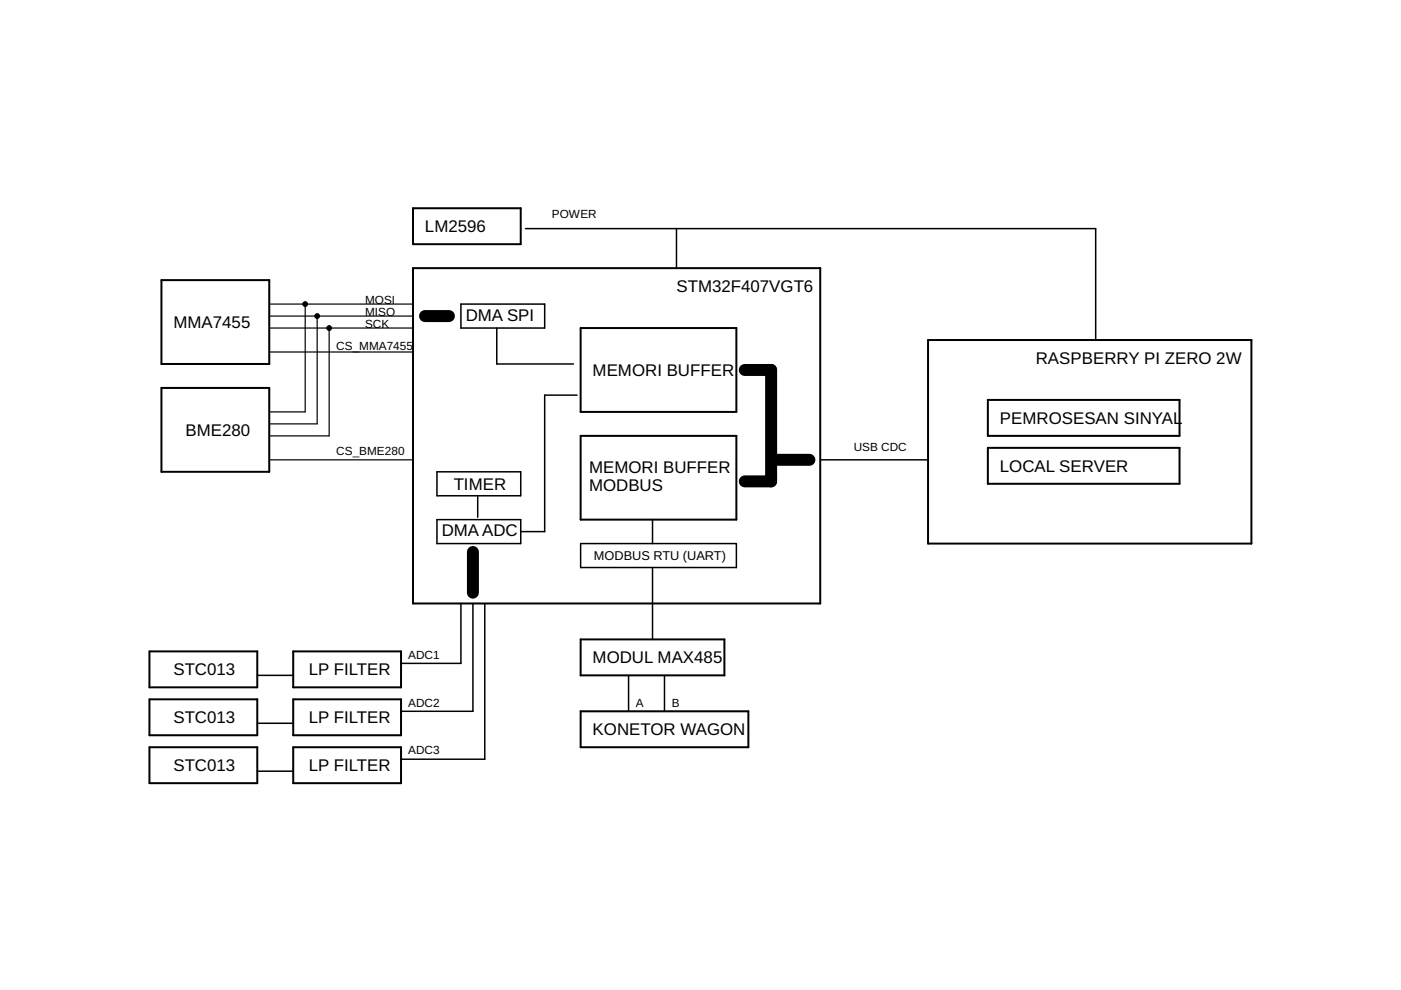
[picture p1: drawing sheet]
<svg xmlns="http://www.w3.org/2000/svg" width="297mm" height="210mm" viewBox="0 0 297 210" stroke-linecap="round" stroke-linejoin="round" font-family="sans-serif">
<g fill="none" stroke="#000" stroke-width=".42">
<path d="M34.2 59.4h22.9v17.8h-22.9zM87.6 44.2h22.8v7.6h-22.8zM87.6 56.9h86.3v71.1h-86.3zM123.1 69.6h33v17.7h-33zM196.8 72.1h68.5v43.2h-68.5zM34.2 82.3h22.9v17.7h-22.9zM123.1 92.4h33v17.8h-33zM209.4 84.8h40.7v7.6h-40.7zM209.4 95h40.7v7.6h-40.7zM31.7 138.1h22.8v7.6h-22.8zM62.2 138.1h22.8v7.6h-22.8zM123.1 135.6h30.5v7.6h-30.5z"/>
<path d="M31.7 148.3h22.8v7.6h-22.8zM31.7 158.4h22.8v7.7h-22.8zM62.2 148.3h22.8v7.6h-22.8zM62.2 158.4h22.8v7.7h-22.8zM123.1 150.8h35.6v7.6h-35.6z"/>
</g>
<g fill="none" stroke="#000" stroke-width=".32">
<path d="M111.4 48.5h120.9v23.6M143.4 48.5v8.4M97.7 64.5h17.8v5.1h-17.8zM105.3 69.6v7.6h16.3M122.3 83.8h-6.8v28.9h-5.1M173.9 97.5h22.9M92.6 100h17.8v5.1h-17.8zM92.6 110.2h17.8v5.1h-17.8zM101.3 105.1v4.6M123.1 115.3h33v5h-33zM138.3 110.2v5.1M97.7 128v12.7h-12.7"/>
<path d="M100.3 128v22.8h-15.3M102.8 128v33h-17.8M138.3 120.3v15.3M54.5 143.2h7.7M54.5 153.4h7.7M133.3 143.2v7.6M140.9 143.2v7.6M54.5 163.5h7.7"/>
</g>
<path d="M57.1 64.5h30.5M57.1 67h30.5M57.1 69.6h30.5M57.1 74.6h30.5M64.7 64.5v22.8h-7.6M67.2 67v22.9h-10.1M69.8 69.6v22.8h-12.7M57.1 97.5h30.5" fill="none" stroke="#000" stroke-width=".25"/>
<g fill="#000" stroke="#000" stroke-width=".21">
<circle cx="64.7" cy="64.5" r=".51"/>
<circle cx="67.2" cy="67" r=".51"/>
<circle cx="69.8" cy="69.6" r=".51"/>
</g>
<path d="M90.1 67h5.1M157.9 78.4h5.6v23.7h-5.6M163.7 97.5h7.9M100.3 117v8.7" fill="none" stroke="#000" stroke-width="2.5"/>
<g font-size="3.6">
<text x="90.1" y="49.2">LM2596</text>
<text x="143.4" y="61.9">STM32F407VGT6</text>
<text x="36.8" y="69.6">MMA7455</text>
<text x="98.7" y="68">DMA SPI</text>
<text x="219.6" y="77.2">RASPBERRY PI ZERO 2W</text>
<text x="125.7" y="79.7">MEMORI BUFFER</text>
<text x="212" y="89.9">PEMROSESAN SINYAL</text>
<text x="39.3" y="92.4">BME280</text>
<text x="124.9" y="100.3">MEMORI BUFFER</text>
<text x="212" y="100">LOCAL SERVER</text>
<text x="96.2" y="103.8">TIMER</text>
<text x="124.9" y="104.1">MODBUS</text>
<text x="93.7" y="113.7">DMA ADC</text>
<text x="36.8" y="143.2">STC013</text>
<text x="65.5" y="143.2">LP FILTER</text>
<text x="125.7" y="140.7">MODUL MAX485</text>
<text x="36.8" y="153.4">STC013</text>
<text x="65.5" y="153.4">LP FILTER</text>
<text x="125.7" y="155.9">KONETOR WAGON</text>
<text x="36.8" y="163.5">STC013</text>
<text x="65.5" y="163.5">LP FILTER</text>
</g>
<text font-size="2.7" x="125.9" y="118.8">MODBUS RTU (UART)</text>
<g font-size="2.5">
<text x="117" y="46.2">POWER</text>
<text x="77.4" y="64.5">MOSI</text>
<text x="77.4" y="67">MISO</text>
<text x="77.4" y="69.6">SCK</text>
<text x="71.3" y="74.1">CS_MMA7455</text>
<text x="181" y="95.7">USB CDC</text>
<text x="71.3" y="96.5">CS_BME280</text>
<text x="86.5" y="139.6">ADC1</text>
<text x="86.5" y="149.8">ADC2</text>
<text x="134.8" y="149.8">A</text>
<text x="142.4" y="149.8">B</text>
<text x="86.5" y="160">ADC3</text>
</g>
</svg>
